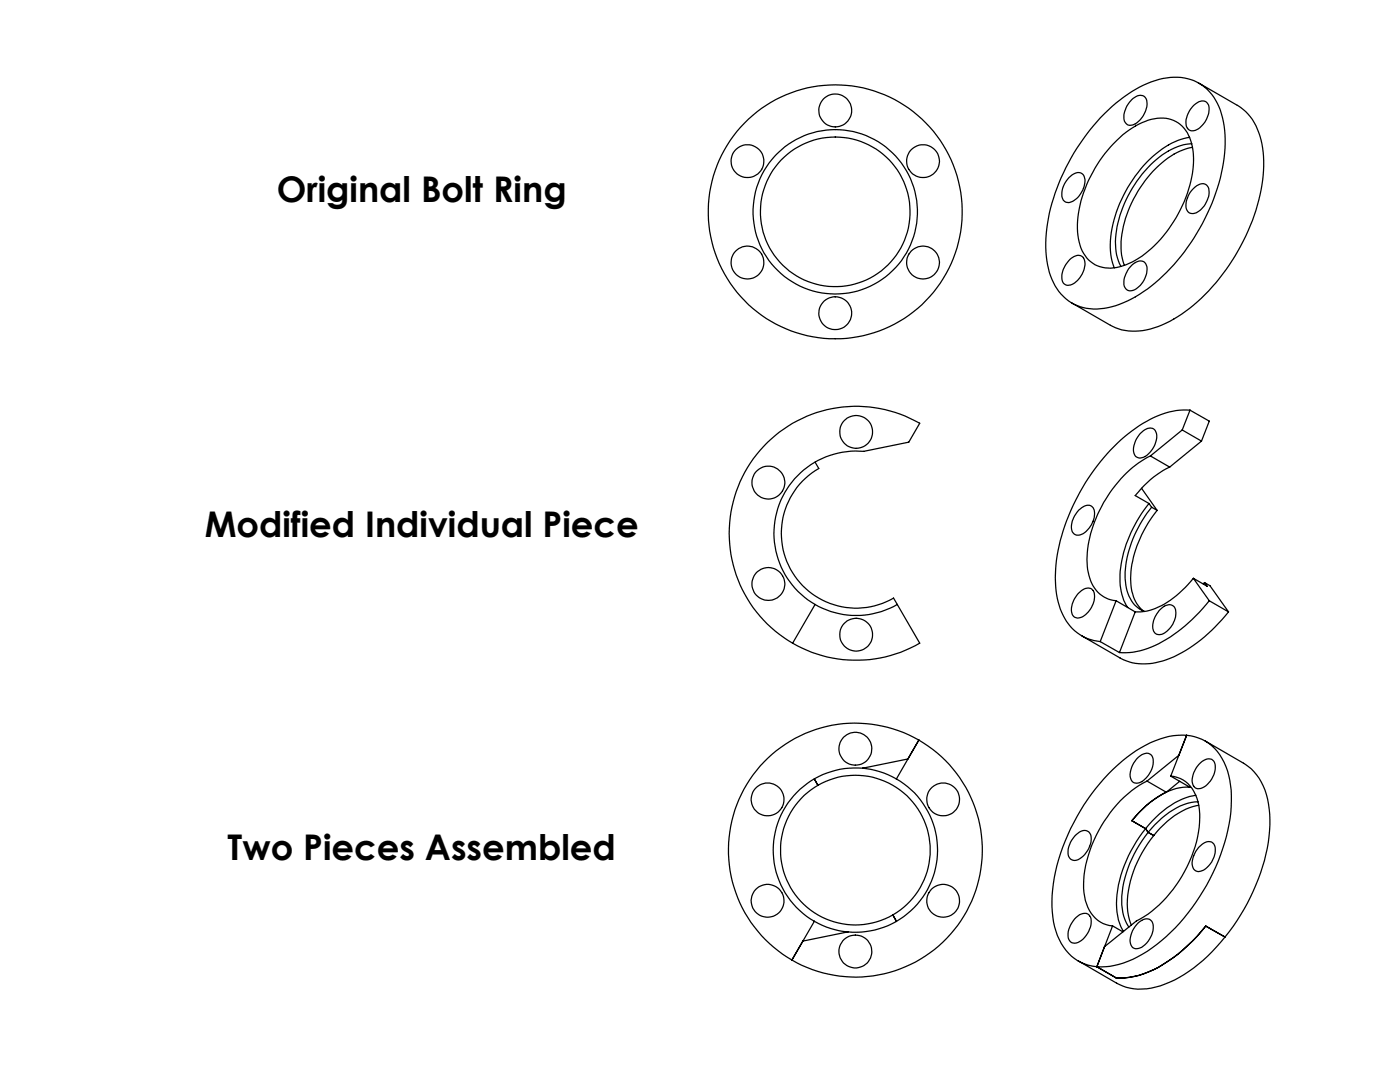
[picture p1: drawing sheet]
<svg xmlns="http://www.w3.org/2000/svg" width="279mm" height="216mm" viewBox="0 0 279 216" stroke-linecap="round" stroke-linejoin="round" font-family="sans-serif">
<g fill="none" stroke="#000" stroke-width=".25">
<path d="M225.9 19.9a1.91 1.91 0 0 1 2.6-.6 3.3 3.3 0 0 1-.3 3.8 2.96 2.96 0 0 1-3.2 1.8 2.3 2.3 0 0 1-.4-3.1l.3-.7zM239.3 16.6l7.6 4.4a10.6 10.6 0 0 1 4.9 7.7 30.9 30.9 0 0 1-3.2 18.4 38.2 38.2 0 0 1-15.1 17 13 13 0 0 1-10.9 1.3l-8.7-4.9M213.4 35.4a1.98 1.98 0 0 1 2.7-.6 3.7 3.7 0 0 1-.7 4.2 2.54 2.54 0 0 1-2.9 1.3 2.36 2.36 0 0 1-.4-2.9l.6-1.1zM219.6 23.5a25.3 25.3 0 0 1 12.5-7.8 9.5 9.5 0 0 1 11.7 7.1 27.3 27.3 0 0 1-1.5 16.8 39.3 39.3 0 0 1-15.7 19.6 14.1 14.1 0 0 1-11 2 10.1 10.1 0 0 1-6.5-8.4 30.9 30.9 0 0 1 3.2-18.4 44.4 44.4 0 0 1 7.3-10.9zM222.2 28.6a15.2 15.2 0 0 1 8.8-5 6 6 0 0 1 6.7 4.6 18.3 18.3 0 0 1-1.4 12.1 24.7 24.7 0 0 1-10.3 12 8.2 8.2 0 0 1-7.5 .5 7.5 7.5 0 0 1-3.4-6.5 25.1 25.1 0 0 1 7.1-17.7zM237.4 27.4a16.7 16.7 0 0 0-10.3 7 24.2 24.2 0 0 0-5.5 15.7l.3 2 .5 1.3M237.8 28.7a13.8 13.8 0 0 0-9.3 5.4 22.6 22.6 0 0 0-5.8 15.5l.1 1.3 .9 2.3M238 29.4a16.3 16.3 0 0 0-10 7.4 20.9 20.9 0 0 0-4.2 14.1l.6 2.1M238.2 21.1a1.97 1.97 0 0 1 2.7-.6 3.3 3.3 0 0 1-.2 3.5 3.5 3.5 0 0 1-2.9 2.1 1.7 1.7 0 0 1-1.1-2.3 6 6 0 0 1 1.5-2.7zM238.3 37.5a1.77 1.77 0 0 1 2.7-.4 4 4 0 0 1-1.2 4.6 1.96 1.96 0 0 1-2.7 .5 3.6 3.6 0 0 1 .4-3.8zM213.5 51.8a1.91 1.91 0 0 1 2.6-.5 3.9 3.9 0 0 1-1 4.7 1.98 1.98 0 0 1-2.8 .6 4.1 4.1 0 0 1 1.2-4.8zM225.8 53a1.96 1.96 0 0 1 2.7-.5 3.6 3.6 0 0 1-.4 3.8 3 3 0 0 1-3 1.7 1.96 1.96 0 0 1-.7-2.6l.6-1.4z"/>
<path d="M162.7 92.2l.7 1.3a14.9 14.9 0 0 0-5.5 20.4 14.9 14.9 0 0 0 20.4 5.4l5.3 9a25.4 25.4 0 0 1-25.4 0M227.5 86.6a2.42 2.42 0 0 1 2.7-1 2.42 2.42 0 0 1 .3 3 3.8 3.8 0 0 1-3.2 2.8 1.92 1.92 0 0 1-.9-2.8l.4-1.1zM227.8 97.4l3.1 4.4M229.6 91a24 24 0 0 0-10.8 12.4 18.5 18.5 0 0 0-1.5 11.5 6.1 6.1 0 0 0 5.4 5M229.6 91l3.8 2.2M233.4 93.2a19.1 19.1 0 0 0-6.8 5.7l2.7 1.6M235.9 85.8l-6.3 5.2M235.9 85.8l3.9 2.2M237.5 81.8a16.4 16.4 0 0 0-10.8 3.6 40.5 40.5 0 0 0-16 28.1 16.3 16.3 0 0 0 2.5 11 8.9 8.9 0 0 0 6.4 3.5M237.5 81.8l3.8 2.2-1.5 4M237.5 81.8l-1.6 4M239.8 88l-6.4 5.2"/>
<path d="M215.1 118.5a2.38 2.38 0 0 1 2.7-1 2.79 2.79 0 0 1 .2 3.4 3.6 3.6 0 0 1-3.1 2.4 1.6 1.6 0 0 1-1-2.1 5.5 5.5 0 0 1 1.2-2.7zM215.3 101.7a1.99 1.99 0 0 1 2.7-.6 3.3 3.3 0 0 1-.4 3.9 2.81 2.81 0 0 1-2.9 1.7 2.24 2.24 0 0 1-.6-3.1l.4-.7zM222.7 119.9l-3.1 8.1M222.7 119.9l3.9 2.2M229.3 100.5a24.2 24.2 0 0 0-5.7 16.3 9.8 9.8 0 0 0 1.5 4.4M229.3 100.5l.5 .7M229.8 101.2a22.6 22.6 0 0 0-5.3 14.3 7.1 7.1 0 0 0 3.5 6.3l.4 .2M229.8 101.2l1.1 .6M230.9 101.8a22 22 0 0 0-5.2 15 7.1 7.1 0 0 0 2.5 5.1M238.2 115.4a17.5 17.5 0 0 1-9.4 6.6l-2.2 .1M238.2 115.4l3.1 4.5M238.2 115.4l2.7 1.6-.5-.8"/>
<path d="M240.4 116.2l1.1 .7 3.7 5.2M240.4 116.2l-.3 .3M241.3 119.9a28.9 28.9 0 0 1-13 9.7l-2.2 .5-2.7 .1M241.3 119.9l3.9 2.2M162.7 120.6a16.4 16.4 0 0 1-7.5-19.2 16.4 16.4 0 0 1 17.2-11.3l9-1.9 2.2-3.7a25.3 25.3 0 0 0-34.7 9.2 25.3 25.3 0 0 0 9.3 34.6M162.7 120.6a16.5 16.5 0 0 0 16.4 0M162.7 120.6l-4.5 7.7M219.6 128l3.8 2.2M226.6 122.1l-3.2 8.1M231.3 121.8a2.3 2.3 0 0 1 2.8-.9 2.72 2.72 0 0 1 .1 3.3 3.9 3.9 0 0 1-2.9 2.4 1.55 1.55 0 0 1-1.2-2.1 5.5 5.5 0 0 1 1.2-2.7zM245.2 122.1a28.9 28.9 0 0 1-13.1 9.8 10.7 10.7 0 0 1-8.5-.6l-7.7-4.4M162.5 155.4l.7 1.3"/>
<path d="M163.2 156.7a14.9 14.9 0 0 0-5.4 20.4 14.9 14.9 0 0 0 20.4 5.5M163.2 156.7a14.9 14.9 0 0 1 20.4 5.5 14.9 14.9 0 0 1-5.4 20.4M172.2 153.3a16.4 16.4 0 0 0-17.1 11.4 16.4 16.4 0 0 0 7.4 19.1M172.2 153.3a16.7 16.7 0 0 1 6.7 2.1M178.9 155.4a16.4 16.4 0 0 1 7.5 19.2 16.4 16.4 0 0 1-17.2 11.3M181.2 151.4l-9 1.9M183.4 147.7a25.3 25.3 0 0 0-34.6 9.3 25.3 25.3 0 0 0 9.2 34.6M183.4 147.7a25.3 25.3 0 0 1 9.3 34.6 25.3 25.3 0 0 1-34.7 9.3M183.4 147.7l-4.5 7.7M226.8 151.4a2.43 2.43 0 0 1 2.6-1 2.08 2.08 0 0 1 .6 2.6 4.4 4.4 0 0 1-3.2 3.3 1.48 1.48 0 0 1-1.3-1.9l.5-1.7zM228.9 155.9a22.6 22.6 0 0 0-9.6 9.9 20.9 20.9 0 0 0-2.8 13.1 6.5 6.5 0 0 0 5.5 5.8M228.9 155.9l3.9 2.2"/>
<path d="M232.8 158.1a19.7 19.7 0 0 0-6.9 5.7M233.6 154.9a6.1 6.1 0 0 1 5.5 5 20.3 20.3 0 0 1-2.7 13.9 23.4 23.4 0 0 1-9.6 10l-6.4 5.1-1.5 4M233.6 154.9l3.9 2.2a11.6 11.6 0 0 0-8.1 3.1l-2.1 2-1.4 1.6M235.3 150.7l-6.4 5.2M235.4 155.9l-2.6 2.2M236.8 146.7a17.2 17.2 0 0 0-11 3.8 40.6 40.6 0 0 0-15.8 28.1 15.6 15.6 0 0 0 2.8 11.1 8.5 8.5 0 0 0 6.1 3.2M236.8 146.7a9.4 9.4 0 0 1 8.2 7.1 26.8 26.8 0 0 1-1.4 16.8 40.4 40.4 0 0 1-14.6 19.2 16.7 16.7 0 0 1-10.1 3.1M236.8 146.7l-3.2 8.2M238.7 158.7a15.3 15.3 0 0 0-8.7 5.1l-1.4 1.5M239.1 160a11.8 11.8 0 0 0-7.9 3.9 23.5 23.5 0 0 0-7.3 15.8 8.9 8.9 0 0 0 1.4 5.3M239.2 152.6a2.2 2.2 0 0 1 2.8-.9 3.2 3.2 0 0 1-.2 3.7 3.4 3.4 0 0 1-2.9 2 1.89 1.89 0 0 1-.8-2.7l.6-1.3zM240.5 147.8l7.7 4.5a11.2 11.2 0 0 1 5.1 9.1 34 34 0 0 1-4.4 18.9 37.7 37.7 0 0 1-13.5 14.7 14.8 14.8 0 0 1-9.9 2.2l-.8-.2-1.9-.8-7.6-4.5"/>
<path d="M214.8 166.5a1.77 1.77 0 0 1 2.7-.3 3.8 3.8 0 0 1-1 4.3 2.18 2.18 0 0 1-2.9 .9 3.2 3.2 0 0 1 .3-3.8zM225.9 163.8l2.7 1.5M228.6 165.3a24 24 0 0 0-5.7 16.7l.3 1.6 .5 1.3 .5 .9M228.6 165.3l.5 .8 1.2 .6M239.2 160.7a15.2 15.2 0 0 0-8.9 6 21.9 21.9 0 0 0-5.2 15.3l.7 2.6M239.2 169.1a2.2 2.2 0 0 1 2.8-.9 3.3 3.3 0 0 1-.2 3.8 3.4 3.4 0 0 1-2.9 1.9 1.89 1.89 0 0 1-.8-2.7l.6-1.3zM162.5 183.8a16 16 0 0 0 6.7 2.1M162.5 183.8l-4.5 7.8M169.2 185.9l-9 1.9M178.2 182.6l.7 1.2M214.8 183.1a1.79 1.79 0 0 1 2.7-.4 3.8 3.8 0 0 1-1 4.3 2.18 2.18 0 0 1-2.9 .9 3.2 3.2 0 0 1 .3-3.7zM222 184.7l-3.1 8.2"/>
<path d="M222 184.7l2.1 1.2M227.2 184.1a1.83 1.83 0 0 1 2.7-.3 4.4 4.4 0 0 1-2.4 5.4 1.33 1.33 0 0 1-2-1.3 5.3 5.3 0 0 1 1.7-3.8zM244.5 187l-3.9-2.2a28.4 28.4 0 0 1-13.3 9.8l-2.8 .5h-1.8l-3.8-2.2"/>
<circle cx="149.2" cy="32.2" r="3.3"/>
<circle cx="166.7" cy="22.1" r="3.3"/>
<circle cx="184.2" cy="32.2" r="3.3"/>
<circle cx="149.2" cy="52.4" r="3.3"/>
<circle cx="166.7" cy="42.3" r="16.4"/>
<circle cx="166.7" cy="42.3" r="25.3"/>
<circle cx="166.7" cy="42.3" r="14.9"/>
<circle cx="184.2" cy="52.4" r="3.3"/>
<circle cx="166.7" cy="62.5" r="3.3"/>
<circle cx="153.3" cy="96.3" r="3.3"/>
<circle cx="170.9" cy="86.2" r="3.3"/>
<circle cx="153.3" cy="116.5" r="3.3"/>
<circle cx="170.9" cy="126.6" r="3.3"/>
<circle cx="153.2" cy="159.5" r="3.3"/>
<circle cx="170.7" cy="149.4" r="3.3"/>
<circle cx="188.2" cy="159.5" r="3.3"/>
<circle cx="153.2" cy="179.7" r="3.3"/>
<circle cx="188.2" cy="179.7" r="3.3"/>
<circle cx="170.7" cy="189.8" r="3.3"/>
</g>
<g font-size="7.1">
<text x="55.2" y="40.3">Original Bolt Ring</text>
<text x="40.8" y="107.1">Modified Individual Piece</text>
<text x="45.4" y="171.6">Two Pieces Assembled</text>
</g>
</svg>
